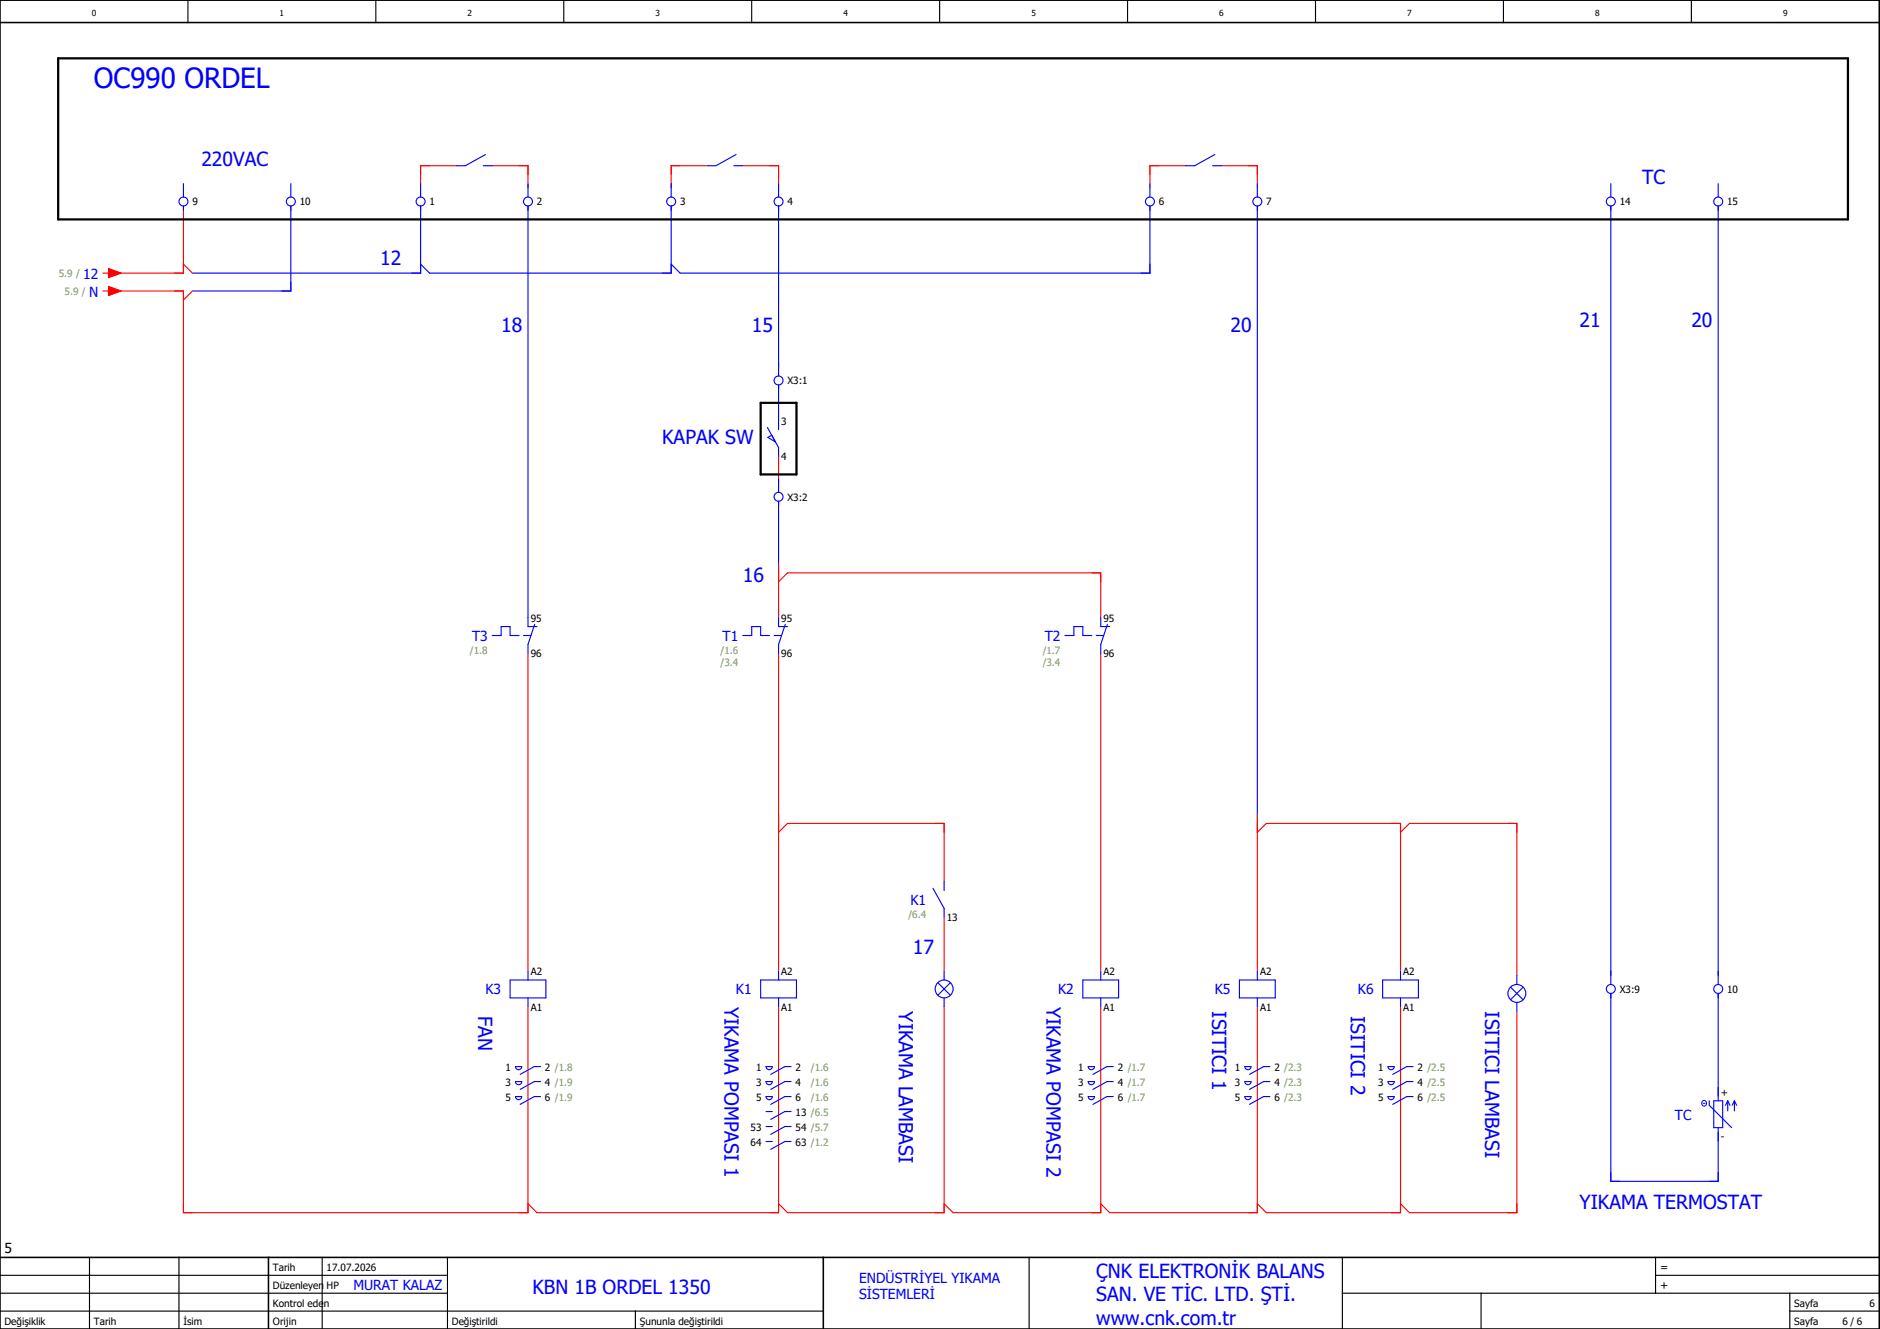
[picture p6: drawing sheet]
<svg xmlns="http://www.w3.org/2000/svg" width="420mm" height="297mm" viewBox="0 0 420 297" stroke-linecap="round" stroke-linejoin="round" font-family="sans-serif">
<g fill="none" stroke="#000" stroke-width=".25">
<path d="M42 0v5M84 0v5M126 0v5M168 0v5M210 0v5M252 0v5M294 0v5M336 0v5M378 0v5M0 293h184M0 289h100M0 285h100"/>
<path d="M20 281v16M40 281v16M72 281v16M100 281v16M142 293v4M230 281v16M300 289h120M300 281v16M331 289v8M370 285h50M370 281v8M400 293h20"/>
<path d="M400 289v8"/>
</g>
<path d="M0 5h420M0 0h420v297h-420zM0 281h420M60 281v16M184 281v16" fill="none" stroke="#000" stroke-width=".35"/>
<g fill="none" stroke="#f00" stroke-width=".25">
<path d="M102 37h-8v5M110 37h8v5M158 37h-8v5M166 37h8v5M265 37h-8v5M273 37h8v5M41 46v15h-16M41 59l2 2M23 61h1.3M23 65h1.3M24.3 60l2.7 1-2.7 1zM24.3 64l2.7 1-2.7 1z"/>
<path d="M25 65h16v206h77v-46M43 65l-2 2M174 102v6M174 126v12M174 130l2-2h70v10M118 146v71M174 146v71M246 146v71M174 186l2-2h35v13M281 182v35M281 186l2-2h30v33M313 186l2-2h24v34"/>
<path d="M211 205v12M174 225v46h-54l-2-2M211 225v46h-35l-2-2M246 225v46h-33l-2-2M281 225v46h-33l-2-2M313 225v46h-30l-2-2M339 226v45h-24l-2-2"/>
</g>
<g fill="none" stroke="#00f" stroke-width=".25">
<path d="M108 37h2M108.5 34.5l-4.5 2.5h-2M164 37h2M164.5 34.5l-4.5 2.5h-2M271 37h2M271.5 34.5l-4.5 2.5h-2M41 41v3M41 46v1M65 46v19h-22M65 41v3M94 46v15h-51M94 41v3"/>
<path d="M118 41v3M118 46v94h2M150 46v15h-54l-2-2M150 41v3M174 41v3M174 46v38M257 46v15h-105l-2-2M257 41v3M281 41v3M281 46v138M360 41v3M360 46v174"/>
<path d="M384 41v3M384 46v174M171.5 95.5l2.5 4.5v2M172.5 97.3l-.9 .5 1.7 1M174 86v10M174 107v3M174 112v16M119.5 139.5l-1.5 4.5v2M174 138v2h2M175.5 139.5l-1.5 4.5v2M246 138v2h2M247.5 139.5l-1.5 4.5v2"/>
<path d="M110 142h2v-2h2v2h2M117 142h1.7M166 142h2v-2h2v2h2M173 142h1.7M238 142h2v-2h2v2h2M245 142h1.6M208.5 198.5l2.5 4.5v2M211 197v2M114 219h8v4h-8zM118 217v2M170 219h8v4h-8zM174 217v2"/>
<path d="M209.6 219.6l2.8 2.8M211 217v2M212.4 219.6l-2.8 2.8M242 219h8v4h-8zM246 217v2M277 219h8v4h-8zM281 217v2M309 219h8v4h-8zM313 217v2M339 218v2M115.2 238.4h1.4a.7 .7 0 0 1-.7 .7 .7 .7 0 0 1-.7-.7zM118 223v2"/>
<path d="M120.8 238.4h-1.4l-3.1 1.7M171.2 238.4h1.4a.7 .7 0 0 1-.7 .7 .7 .7 0 0 1-.7-.7zM174 223v2M176.8 238.4h-1.4l-3.1 1.7M211 223v2M243.2 238.4h1.4a.7 .7 0 0 1-.7 .7 .7 .7 0 0 1-.7-.7zM246 223v2M248.8 238.4h-1.4l-3.1 1.7M278.2 238.4h1.4a.7 .7 0 0 1-.7 .7 .7 .7 0 0 1-.7-.7zM281 223v2M283.8 238.4h-1.4l-3.1 1.7M310.2 238.4h1.4a.7 .7 0 0 1-.7 .7 .7 .7 0 0 1-.7-.7z"/>
<path d="M313 223v2M315.8 238.4h-1.4l-3.1 1.7M337.6 220.6l2.8 2.8M339 224v2M340.4 220.6l-2.8 2.8M360 222v42h24v-12M384 222v24M115.2 241.7h1.4a.7 .7 0 0 1-.7 .7 .7 .7 0 0 1-.7-.7zM115.2 245.1h1.4a.7 .7 0 0 1-.7 .7 .7 .7 0 0 1-.7-.7zM120.8 241.7h-1.4l-3.1 1.8M120.8 245.1h-1.4l-3.1 1.7M171.2 241.7h1.4a.7 .7 0 0 1-.7 .7 .7 .7 0 0 1-.7-.7z"/>
<path d="M171.2 245.1h1.4a.7 .7 0 0 1-.7 .7 .7 .7 0 0 1-.7-.7zM171.2 248.4h1.4M171.2 251.8h1.4M171.2 255.1h1.4M176.8 241.7h-1.4l-3.1 1.8M176.8 245.1h-1.4l-3.1 1.7M176.8 248.4h-1.4l-3.1 1.8M176.8 251.8h-1.4l-3.1 1.7M176.8 255.1h-1.4l-3.1 1.8M243.2 241.7h1.4a.7 .7 0 0 1-.7 .7 .7 .7 0 0 1-.7-.7zM243.2 245.1h1.4a.7 .7 0 0 1-.7 .7 .7 .7 0 0 1-.7-.7zM248.8 241.7h-1.4l-3.1 1.8"/>
<path d="M248.8 245.1h-1.4l-3.1 1.7M278.2 241.7h1.4a.7 .7 0 0 1-.7 .7 .7 .7 0 0 1-.7-.7zM278.2 245.1h1.4a.7 .7 0 0 1-.7 .7 .7 .7 0 0 1-.7-.7zM283.8 241.7h-1.4l-3.1 1.8M283.8 245.1h-1.4l-3.1 1.7M310.2 241.7h1.4a.7 .7 0 0 1-.7 .7 .7 .7 0 0 1-.7-.7zM310.2 245.1h1.4a.7 .7 0 0 1-.7 .7 .7 .7 0 0 1-.7-.7zM315.8 241.7h-1.4l-3.1 1.8M315.8 245.1h-1.4l-3.1 1.7M382 246v1l5 5M383 246h2v6h-2zM386.1 246v2.3"/>
<path d="M386.1 246l-.5 1M386.1 246l.5 1M387.6 246v2.3M387.6 246l-.5 1M387.6 246l.5 1"/>
<circle cx="41" cy="45" r="1"/>
<circle cx="65" cy="45" r="1"/>
<circle cx="94" cy="45" r="1"/>
<circle cx="118" cy="45" r="1"/>
<circle cx="150" cy="45" r="1"/>
<circle cx="174" cy="45" r="1"/>
<circle cx="257" cy="45" r="1"/>
<circle cx="281" cy="45" r="1"/>
<circle cx="360" cy="45" r="1"/>
<circle cx="384" cy="45" r="1"/>
<circle cx="174" cy="85" r="1"/>
<circle cx="174" cy="111" r="1"/>
<circle cx="211" cy="221" r="2"/>
<circle cx="339" cy="222" r="2"/>
<circle cx="360" cy="221" r="1"/>
<circle cx="384" cy="221" r="1"/>
</g>
<path d="M13 13h400v36h-400zM170 90h8v16h-8z" fill="none" stroke="#000" stroke-width=".5"/>
<g fill="none" stroke="#00f" stroke-width=".22">
<path d="M380.7 246.6h.3"/>
<circle cx="380.8" cy="246.6" r=".59"/>
</g>
<g fill="#f00" stroke="#f00" stroke-width=".22">
<path d="M24.3 60l2.7 1-2.7 1z"/>
<path d="M24.3 64l2.7 1-2.7 1z"/>
</g>
<text font-size="6.2" fill="#00f" x="21" y="19.8">OC990 ORDEL</text>
<g font-size="4.3" fill="#00f">
<text x="45" y="37.1">220VAC</text>
<text x="367" y="41.1">TC</text>
<text x="85" y="59.1">12</text>
<text x="112" y="74.1">18</text>
<text x="168" y="74.1">15</text>
<text x="275" y="74.1">20</text>
<text x="353" y="73.1">21</text>
<text x="378" y="73.1">20</text>
<text x="148" y="99.1">KAPAK SW</text>
<text x="166" y="130.1">16</text>
<text x="204" y="213.1">17</text>
<text x="106.9" y="227" transform="rotate(90 106.9 227)">FAN</text>
<text x="161.9" y="225" transform="rotate(90 161.9 225)">YIKAMA POMPASI 1</text>
<text x="200.9" y="226" transform="rotate(90 200.9 226)">YIKAMA LAMBASI</text>
<text x="233.9" y="225" transform="rotate(90 233.9 225)">YIKAMA POMPASI 2</text>
<text x="270.9" y="226" transform="rotate(90 270.9 226)">ISITICI 1</text>
<text x="301.9" y="227" transform="rotate(90 301.9 227)">ISITICI 2</text>
<text x="331.9" y="226" transform="rotate(90 331.9 226)">ISITICI LAMBASI</text>
<text x="353" y="270.1">YIKAMA TERMOSTAT</text>
<text x="245" y="285.6">ÇNK ELEKTRONİK BALANS</text>
<text x="119" y="289.1">KBN 1B ORDEL 1350</text>
<text x="245" y="290.9">SAN. VE TİC. LTD. ŞTİ.</text>
<text x="245" y="296.1">www.cnk.com.tr</text>
</g>
<g font-size="3.1" fill="#00f">
<text x="18.6" y="62.3">12</text>
<text x="19.9" y="66.3">N</text>
<text x="105.5" y="143.3">T3</text>
<text x="161.5" y="143.3">T1</text>
<text x="233.5" y="143.3">T2</text>
<text x="203.5" y="202.3">K1</text>
<text x="108.5" y="222.3">K3</text>
<text x="164.5" y="222.3">K1</text>
<text x="236.5" y="222.3">K2</text>
<text x="271.5" y="222.3">K5</text>
<text x="303.5" y="222.3">K6</text>
<text x="374.3" y="250.3">TC</text>
<text x="192" y="286.6">ENDÜSTRİYEL YIKAMA</text>
<text x="79" y="288.4">MURAT KALAZ</text>
<text x="192" y="290.4">SİSTEMLERİ</text>
</g>
<text font-size="3.1" x="1" y="280">5</text>
<g font-size="2.5">
<text x="371" y="284">=</text>
<text x="371" y="288">+</text>
</g>
<g font-size="2.2">
<text x="43" y="45.9">9</text>
<text x="67" y="45.9">10</text>
<text x="96" y="45.9">1</text>
<text x="120" y="45.9">2</text>
<text x="152" y="45.9">3</text>
<text x="176" y="45.9">4</text>
<text x="259" y="45.9">6</text>
<text x="283" y="45.9">7</text>
<text x="362" y="45.9">14</text>
<text x="386" y="45.9">15</text>
<text x="176" y="85.9">X3:1</text>
<text x="174.6" y="95">3</text>
<text x="174.6" y="102.9">4</text>
<text x="176" y="111.9">X3:2</text>
<text x="118.6" y="139">95</text>
<text x="174.6" y="139">95</text>
<text x="246.6" y="139">95</text>
<text x="118.6" y="146.9">96</text>
<text x="174.6" y="146.9">96</text>
<text x="246.6" y="146.9">96</text>
<text x="211.6" y="205.9">13</text>
<text x="118.6" y="218">A2</text>
<text x="174.6" y="218">A2</text>
<text x="246.6" y="218">A2</text>
<text x="281.6" y="218">A2</text>
<text x="313.6" y="218">A2</text>
<text x="362" y="221.9">X3:9</text>
<text x="386" y="221.9">10</text>
<text x="118.6" y="225.9">A1</text>
<text x="174.6" y="225.9">A1</text>
<text x="246.6" y="225.9">A1</text>
<text x="281.6" y="225.9">A1</text>
<text x="313.6" y="225.9">A1</text>
<text x="113" y="239.3">1</text>
<text x="121.8" y="239.3">2 /1.8</text>
<text x="169" y="239.3">1</text>
<text x="177.8" y="239.3">2</text>
<text x="241" y="239.3">1</text>
<text x="249.8" y="239.3">2 /1.7</text>
<text x="276" y="239.3">1</text>
<text x="284.8" y="239.3">2 /2.3</text>
<text x="308" y="239.3">1</text>
<text x="316.8" y="239.3">2 /2.5</text>
<text x="113" y="242.6">3</text>
<text x="113" y="246">5</text>
<text x="121.8" y="242.6">4 /1.9</text>
<text x="121.8" y="246">6 /1.9</text>
<text x="169" y="242.6">3</text>
<text x="169" y="246">5</text>
<text x="177.8" y="242.6">4</text>
<text x="177.8" y="246">6</text>
<text x="241" y="242.6">3</text>
<text x="241" y="246">5</text>
<text x="249.8" y="242.6">4 /1.7</text>
<text x="249.8" y="246">6 /1.7</text>
<text x="276" y="242.6">3</text>
<text x="276" y="246">5</text>
<text x="284.8" y="242.6">4 /2.3</text>
<text x="284.8" y="246">6 /2.3</text>
<text x="308" y="242.6">3</text>
<text x="308" y="246">5</text>
<text x="316.8" y="242.6">4 /2.5</text>
<text x="316.8" y="246">6 /2.5</text>
<text x="384.6" y="245">+</text>
<text x="177.8" y="249.3">13 /6.5</text>
<text x="167.8" y="252.7">53</text>
<text x="167.8" y="256">64</text>
<text x="177.8" y="252.7">54 /5.7</text>
<text x="177.8" y="256">63 /1.2</text>
<text x="384.6" y="254.9">-</text>
<text x="61" y="284">Tarih</text>
<text x="73" y="284">17.07.2026</text>
<text x="61" y="288">Düzenleyen</text>
<text x="61" y="292">Kontrol eden</text>
<text x="73" y="288">HP</text>
<text x="401" y="292">Sayfa</text>
<text x="417.8" y="292">6</text>
<text x="1" y="296">Değişiklik</text>
<text x="21" y="296">Tarih</text>
<text x="41" y="296">İsim</text>
<text x="61" y="296">Orijin</text>
<text x="101" y="296">Değiştirildi</text>
<text x="143" y="296">Şununla değiştirildi</text>
<text x="401" y="296">Sayfa</text>
<text x="411.8" y="296">6 / 6</text>
</g>
<g font-size="2.2" fill="#7ca552">
<text x="13.1" y="61.9">5.9 /</text>
<text x="14.4" y="65.9">5.9 /</text>
<text x="105" y="146.2">/1.8</text>
<text x="161" y="146.2">/1.6</text>
<text x="161" y="148.9">/3.4</text>
<text x="233" y="146.2">/1.7</text>
<text x="233" y="148.9">/3.4</text>
<text x="203" y="205.2">/6.4</text>
<text x="181.2" y="239.3">/1.6</text>
<text x="181.2" y="242.6">/1.6</text>
<text x="181.2" y="246">/1.6</text>
</g>
<g font-size="1.9">
<text x="20.5" y="3.7">0</text>
<text x="62.5" y="3.7">1</text>
<text x="104.5" y="3.7">2</text>
<text x="146.5" y="3.7">3</text>
<text x="188.5" y="3.7">4</text>
<text x="230.5" y="3.7">5</text>
<text x="272.5" y="3.7">6</text>
<text x="314.5" y="3.7">7</text>
<text x="356.5" y="3.7">8</text>
<text x="398.5" y="3.7">9</text>
</g>
</svg>
